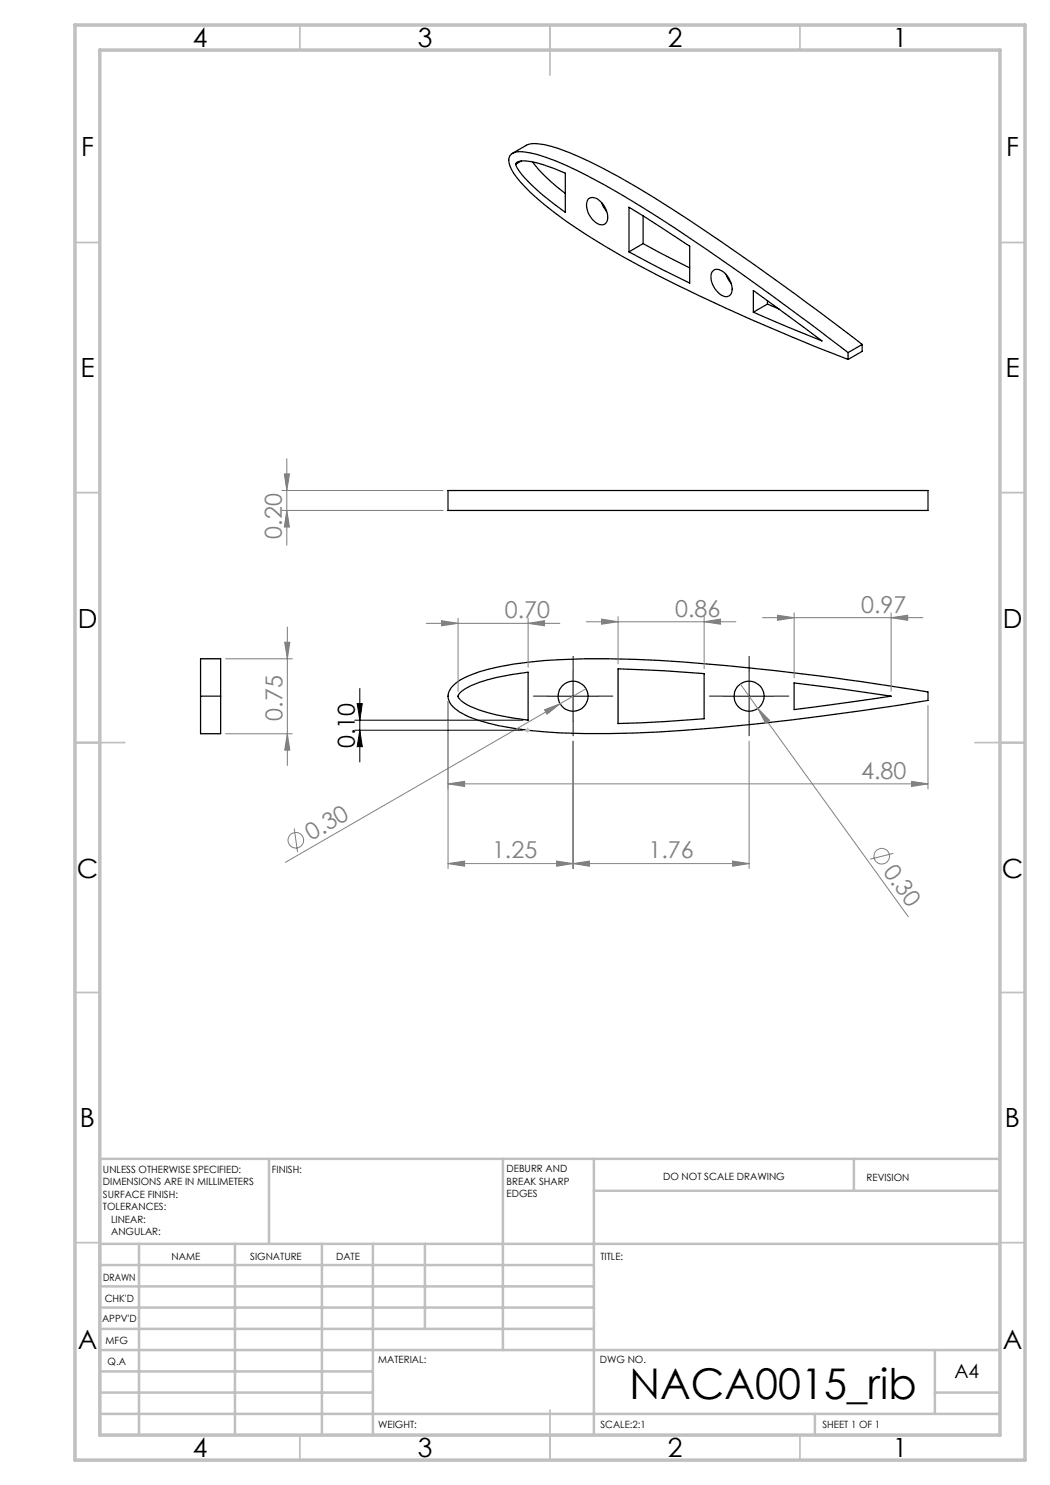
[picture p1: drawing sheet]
<svg xmlns="http://www.w3.org/2000/svg" width="210mm" height="297mm" viewBox="0 0 210 297" stroke-linecap="round" stroke-linejoin="round" font-family="sans-serif">
<g fill="none" stroke="#000" stroke-width=".25">
<path d="M102.4 30.7l2.9-1.7a7 7 0 0 1 5 .3 75.5 75.5 0 0 1 17.1 8.1 499.5 499.5 0 0 1 39.4 27.2l5.6 4.3M103.4 32.5l.2-.2a4.4 4.4 0 0 1 2.5 0 29.6 29.6 0 0 1 7 2.3v7.9a42.9 42.9 0 0 1-9.1-8.1l-.8-1.4zM104.2 32.2l-1 .6M106.6 32.4l1.2 1.6a38.6 38.6 0 0 0 5.3 4.7M117.7 39.8a1.77 1.77 0 0 1 2.5 .6 3.6 3.6 0 0 1 1 4.2 1.77 1.77 0 0 1-2.6-.5 3.7 3.7 0 0 1-.9-4.3zM120.3 40.5l.4 .9 .6 .9M125.8 41.4l12.1 7.8v7.4l-5.5-2.7-6.6-3.5zM128.6 48.7l9.3 4.9M128.6 48.7l-2.8 1.7M128.6 43.2v5.5M142.6 54.2a1.57 1.57 0 0 1 2.2 .3 4.1 4.1 0 0 1 1.4 4.3 1.34 1.34 0 0 1-2.1 .1 4.2 4.2 0 0 1-1.7-4.5zM145.2 54.9l.6 1.2 .4 .6"/>
<path d="M150.7 58.1l13.7 10.1-13.7-5.8zM153.5 60.8l-2.8 1.6M153.5 60.8l2.3 1M153.5 60.1v.7M169.6 70.5l-3.8-2.9a561 561 0 0 0-37.8-26.4 102.8 102.8 0 0 0-19.1-9.8 14.8 14.8 0 0 0-5.5-1 1.78 1.78 0 0 0-1.4 2.7 18.3 18.3 0 0 0 5.5 6.6 118.1 118.1 0 0 0 24 15.3 426 426 0 0 0 38.1 16.9M169.6 70.5v1.4M172.4 68.9l-2.8 1.6M172.4 68.9v1.4l-2.8 1.6M89.6 98.1h96v4h-96zM40.1 139.2v-7.4h4v7.4M40.1 139.2v7.5M40.1 139.2h4"/>
<path d="M44.1 139.2v7.5M90.7 137.1a14.9 14.9 0 0 1 7-3.3 93.2 93.2 0 0 1 24.1-2 424.1 424.1 0 0 1 50.4 4.5l13.4 2.1v1.7l-2.4 .4a560.9 560.9 0 0 1-51.5 5.9 151 151 0 0 1-29-.7 29.6 29.6 0 0 1-10.8-3.3 3.8 3.8 0 0 1-2.2-3.8l.5-1.1zM91.9 138.6l.4-.3a16.3 16.3 0 0 1 7-2.8l6.3-1.1v9.6a35.7 35.7 0 0 1-12.1-3l-1.2-.8-.6-.6-.1-.5zM123.6 133.8l9.3 .4 7.9 .5v9.1l-7.9 .5-9.3 .4zM158.8 136.6l19.4 2.6-19.4 2.7zM40.1 146.8h4"/>
<circle cx="114.6" cy="139.3" r="3"/>
<circle cx="149.8" cy="139.3" r="3"/>
</g>
<g fill="none" stroke="#808080" stroke-width=".2">
<path d="M56.4 98.1h32.2M56.9 94.8h1l-.5 3.3zM57.4 91.8v17.2M56.4 102.1h32.2M57.4 102.1l.5 3.3h-1zM45.1 131.8h13.4M56.9 128.4h1.1l-.5 3.4zM57.5 125.4v27.7M85.3 124.7h26.7M88.3 124.1l3.3 .6-3.3 .5zM91.6 123.6v14.7M105.6 124.7l3.3-.6v1.1z"/>
<path d="M105.6 123.6v9.9M117.2 137.8l-5.2 3M117.3 124.4h29.9M120.3 123.8l3.3 .6-3.3 .4zM123.6 123.3v9.5M140.8 124.4l3.3-.6v1zM140.8 123.3v10.4M148.1 136.8l3.5 4.9M152.5 123.5h32.1M155.5 123l3.3 .5-3.3 .6zM158.8 122.6v13M178.2 123.5l3.3-.5v1.1z"/>
<path d="M178.2 122.6v15.7M45.1 146.8h13.4M57.5 146.8l.5 3.2h-1.1zM89.6 156.8l3.3-.5v1zM89.6 140.3v33.4M89.6 156.8h96M108.9 142l3.1-1.2-2.6 2zM112 140.8l-54.9 31.7M114.6 148.2v25.5M149.8 148.2v25.5M151.6 141.7l2.3 2.4-.8 .5zM151.6 141.7l30 41.6"/>
<path d="M182.3 156.3l3.3 .5-3.3 .5zM185.6 141.1v16.7M58.8 165.7l.7 4.7M89.6 172.7l3.3-.5v1zM89.6 172.7h60.2M111.3 172.2l3.3 .5-3.3 .5zM114.6 172.7l3.3-.5v1zM146.5 172.2l3.3 .5-3.3 .5zM178.7 170.7l-4.7 1.1"/>
<circle cx="59.2" cy="168.1" r="1.55"/>
<circle cx="176.4" cy="171.3" r="1.55"/>
</g>
<path d="M72 137.7v14.7M109.6 139.2h10M114.6 134.2v10M144.8 139.2h10M149.8 134.2v10M70.9 144h33.7M70.9 146h33.6M71.4 140.7h1.1l-.5 3.3zM72 146l.5 3.3h-1.1z" fill="none" stroke="#000" stroke-width=".2"/>
<path d="M105 146h1M105.1 145.7l.7 .7M105.5 145.5v1M105.8 145.7l-.7 .7" fill="none" stroke="#c0c0c0" stroke-width=".2"/>
<path d="M109.6 139.2h-3M114.6 134.2v-3M119.6 139.2h3M144.8 139.2h-3M149.8 134.2v-3M154.8 139.2h3M114.6 144.2v3M149.8 144.2v3" fill="none" stroke="#000" stroke-width=".2" stroke-dasharray="15.2 1.3 1.3 1.3" stroke-linecap="butt"/>
<g fill="none" stroke="#c0c0c0" stroke-width=".35">
<path d="M60 5v5M110 5v10M160 5v5M15 48.5h5M200 48.5h5M15 98.5h5M200 98.5h5M15 148.5h10M195 148.5h10M15 198.5h5M200 198.5h5M15 248.5h5"/>
<path d="M200 248.5h5M60 287v5M110 282v10M160 287v5"/>
</g>
<g fill="none" stroke="#c0c0c0" stroke-width=".5">
<path d="M53.8 231.8v17M100.6 231.8v38.2M118.8 231.8v55.2M118.8 238.2h81.2M170.8 231.8v6.4M200 231.8h-180v55.2M20 248.8h180M20 257.3h98.8M20 253h98.8M27.8 248.8v38.2M47 248.8v38.2M64.4 248.8v38.2"/>
<path d="M74.6 248.8v38.2M85 248.8v17M20 265.8h98.8M20 261.5h98.8M20 278.5h54.6M20 274.3h54.6M20 270h180M187 278.5h13M187 270v12.8M20 282.8h180M163 282.8v4.2"/>
</g>
<path d="M15 5h190v287h-190zM20 10h180v277h-180z" fill="none" stroke="#c0c0c0" stroke-width=".7"/>
<g fill="#808080">
<path d="M108.9 142l3.1-1.2-2.6 2z"/>
<path d="M151.6 141.7l2.3 2.4-.8 .5z"/>
<path d="M89.6 172.7l3.3-.5v1zM111.3 172.2l3.3 .5-3.3 .5zM114.6 172.7l3.3-.5v1zM146.5 172.2l3.3 .5-3.3 .5zM120.3 123.8l3.3 .6-3.3 .4zM140.8 124.4l3.3-.6v1zM155.5 123l3.3 .5-3.3 .6zM178.2 123.5l3.3-.5v1.1z"/>
<path d="M89.6 156.8l3.3-.5v1zM182.3 156.3l3.3 .5-3.3 .5z"/>
<path d="M56.9 94.8h1l-.5 3.3zM57.4 102.1l.5 3.3h-1zM56.9 128.4h1.1l-.5 3.4zM57.5 146.8l.5 3.2h-1.1z"/>
<path d="M88.3 124.1l3.3 .6-3.3 .5zM105.6 124.7l3.3-.6v1.1z"/>
</g>
<path d="M71.4 140.7h1.1l-.5 3.3zM72 146l.5 3.3h-1.1z" fill="#000"/>
<text font-size="8.5" x="125.9" y="279.7">NACA0015_rib</text>
<g font-size="5.3">
<text x="38.5" y="9.5">4</text>
<text x="83.5" y="9.5">3</text>
<text x="133.6" y="9.5">2</text>
<text x="178.6" y="9.5">1</text>
<text x="16.2" y="31.2">F</text>
<text x="201.2" y="31.2">F</text>
<text x="16.1" y="75.5">E</text>
<text x="201.1" y="75.5">E</text>
<text x="15.5" y="125.5">D</text>
<text x="200.5" y="125.5">D</text>
<text x="15.4" y="175.5">C</text>
<text x="200.4" y="175.5">C</text>
<text x="16" y="225.5">B</text>
<text x="201" y="225.5">B</text>
<text x="15.5" y="269.7">A</text>
<text x="200.5" y="269.7">A</text>
<text x="38.5" y="291.5">4</text>
<text x="83.5" y="291.5">3</text>
<text x="133.6" y="291.5">2</text>
<text x="178.6" y="291.5">1</text>
</g>
<g font-size="4.7" fill="#808080">
<text x="56.4" y="107.7" transform="rotate(-90 56.4 107.7)">0.20</text>
<text x="101" y="123.6">0.70</text>
<text x="135" y="123.3">0.86</text>
<text x="172.2" y="122.5">0.97</text>
<text x="56.5" y="144.2" transform="rotate(-90 56.5 144.2)">0.75</text>
<text x="172.2" y="155.7">4.80</text>
<text x="62.3" y="168.2" transform="rotate(-30 62.3 168.2)">0.30</text>
<text x="98.4" y="171.7">1.25</text>
<text x="129.7" y="171.7">1.76</text>
<text x="176.5" y="174.3" transform="rotate(54 176.5 174.3)">0.30</text>
</g>
<text font-size="4.7" x="71" y="149.6" transform="rotate(-90 71 149.6)">0.10</text>
<text font-size="3.9" x="190.9" y="275.5">A4</text>
<g font-size="2">
<text x="20.6" y="234.6">UNLESS OTHERWISE SPECIFIED:</text>
<text x="20.6" y="237.1">DIMENSIONS ARE IN MILLIMETERS</text>
<text x="20.6" y="239.6">SURFACE FINISH:</text>
<text x="54.4" y="234.6">FINISH:</text>
<text x="101.3" y="234.5">DEBURR AND</text>
<text x="101.3" y="237">BREAK SHARP</text>
<text x="101.3" y="239.5">EDGES</text>
<text x="132.6" y="236">DO NOT SCALE DRAWING</text>
<text x="173.3" y="236.2">REVISION</text>
<text x="20.6" y="242.1">TOLERANCES:</text>
<text x="22.2" y="244.6">LINEAR:</text>
<text x="22.2" y="247.1">ANGULAR:</text>
<text x="34.3" y="252">NAME</text>
<text x="50" y="251.9">SIGNATURE</text>
<text x="67.2" y="251.9">DATE</text>
<text x="120.1" y="251.9">TITLE:</text>
<text x="20.6" y="256.1">DRAWN</text>
<text x="20.9" y="260.3">CHK'D</text>
<text x="20.4" y="264.4">APPV'D</text>
<text x="21.1" y="268.8">MFG</text>
<text x="21.5" y="273">Q.A</text>
<text x="75.6" y="272.5">MATERIAL:</text>
<text x="120" y="272.5">DWG NO.</text>
<text x="75.6" y="285.5">WEIGHT:</text>
<text x="120.1" y="285.6">SCALE:2:1</text>
<text x="164.5" y="285.6">SHEET 1 OF 1</text>
</g>
</svg>
